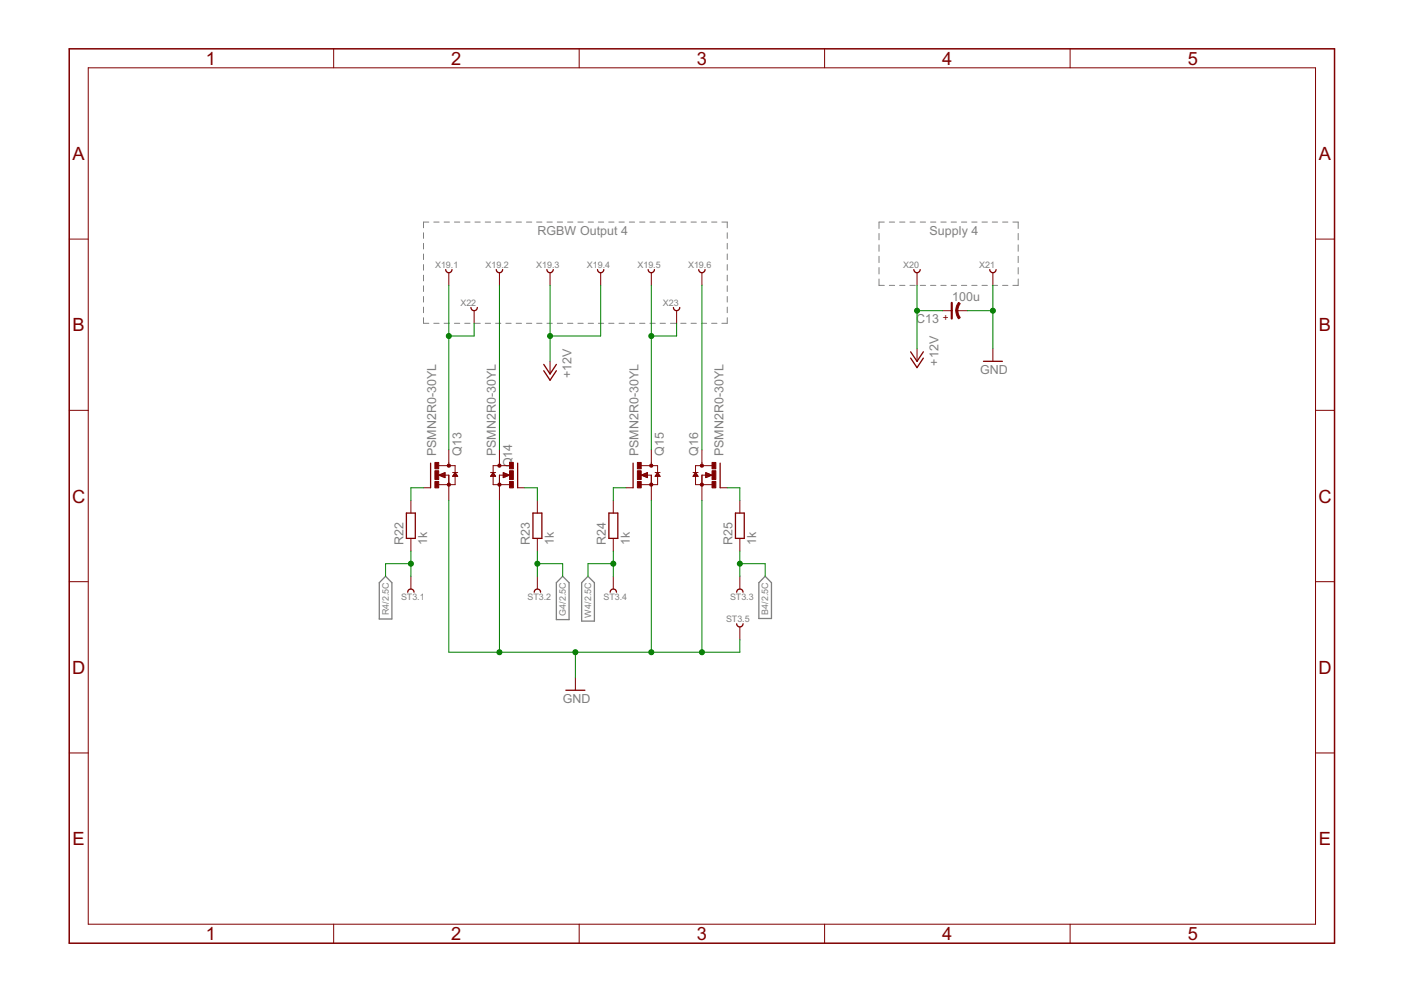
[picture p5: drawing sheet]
<svg xmlns="http://www.w3.org/2000/svg" width="297mm" height="210mm" viewBox="0 0 297 210" stroke-linecap="round" stroke-linejoin="round" font-family="sans-serif">
<g fill="none" stroke="#808080" stroke-width=".21">
<path d="M89.6 49.3v1.1M89.6 51.5v1.2M89.6 53.7v1.2M89.6 56v1.2M89.6 58.2v1.2M90.7 47h-1.1v1.2M91.8 47h1.1M94 47h1.1M96.1 47h1.2M98.3 47h1.1M100.5 47h1.1M102.7 47h1.1"/>
<path d="M104.8 47h1.2M107 47h1.1M109.2 47h1.1M111.4 47h1.1M113.5 47h1.2M115.7 47h1.1M117.9 47h1.1M120.1 47h1.1M122.3 47h1.1M124.4 47h1.2M126.6 47h1.1M128.8 47h1.1"/>
<path d="M131 47h1.1M133.1 47h1.2M135.3 47h1.1M137.5 47h1.1M139.7 47h1.1M141.8 47h1.2M144 47h1.1M146.2 47h1.1M148.4 47h1.1M150.6 47h1.1M152.7 47h1.2v1.2M153.9 49.3v1.1"/>
<path d="M153.9 51.5v1.2M153.9 53.7v1.2M153.9 56v1.2M153.9 58.2v1.2M186 59v1.4h1.1M186 49.4v1.4M186 51.8v1.4M186 54.2v1.4M186 56.6v1.4M187.1 47h-1.1v1.3M188.2 47h1.1M190.3 47h1.2"/>
<path d="M192.5 47h1.1M194.7 47h1.1M196.9 47h1.1M199.1 47h1.1M201.2 47h1.2M203.4 47h1.1M205.6 47h1.1M207.8 47h1.1M209.9 47h1.2M212.1 47h1.1M214.3 47h1.1v1.3M215.4 49.4v1.4"/>
<path d="M215.4 51.8v1.4M215.4 54.2v1.4M215.4 56.6v1.4M215.4 59v1.4h-1.1M89.6 67.2v1.2h1.1M89.6 60.5v1.2M89.6 62.7v1.2M89.6 65v1.2M91.8 68.4h1.1M94 68.4h1.1M96.1 68.4h1.2M98.3 68.4h1.1"/>
<path d="M100.5 68.4h1.1M102.7 68.4h1.1M104.8 68.4h1.2M107 68.4h1.1M109.2 68.4h1.1M111.4 68.4h1.1M113.5 68.4h1.2M115.7 68.4h1.1M117.9 68.4h1.1M120.1 68.4h1.1M122.3 68.4h1.1M124.4 68.4h1.2"/>
<path d="M126.6 68.4h1.1M128.8 68.4h1.1M131 68.4h1.1M133.1 68.4h1.2M135.3 68.4h1.1M137.5 68.4h1.1M139.7 68.4h1.1M141.8 68.4h1.2M144 68.4h1.1M146.2 68.4h1.1M148.4 68.4h1.1M150.6 68.4h1.1"/>
<path d="M153.9 67.2v1.2h-1.2M153.9 60.5v1.2M153.9 62.7v1.2M153.9 65v1.2M188.2 60.4h1.1M190.3 60.4h1.2M192.5 60.4h1.1M194.7 60.4h1.1M196.9 60.4h1.1M199.1 60.4h1.1M201.2 60.4h1.2M203.4 60.4h1.1"/>
<path d="M205.6 60.4h1.1M207.8 60.4h1.1M209.9 60.4h1.2M212.1 60.4h1.1"/>
</g>
<path d="M81.6 121.9l1.3 1.4v7.7h-2.7v-7.7zM119 121.9l1.4 1.4v7.8h-2.7v-7.8zM124.4 121.9l1.4 1.4v8.1h-2.7v-8.1zM161.9 121.9l1.3 1.4v7.6h-2.7v-7.6z" fill="none" stroke="#808080" stroke-width=".28"/>
<path d="M14.6 10.3h267.7v189.3h-267.7z" fill="none" stroke="#800000" stroke-width=".32"/>
<g fill="none" stroke="#800000" stroke-width=".21">
<path d="M18.7 14.4h259.6v181.2h-259.6zM70.6 10.3v4.1M122.5 10.3v4.1M174.5 10.3v4.1M226.4 10.3v4.1M14.6 50.6h4.1M95 57.7v2.7M105.7 57.7v2.7M116.4 57.7v2.7M127.1 57.7v2.7M137.8 57.7v2.7M148.5 57.7v2.7"/>
<path d="M194 57.7v2.7M210.1 57.7v2.7M278.3 50.6h4M100.3 65.7v2.7M116.4 76.5v2.6M143.2 65.7v2.7M194 73.8v2.7M199.4 65.7h2M202.4 65.7h2.3M210.1 73.8v2.7M14.6 86.8h4.1M92.8 98.5h3.5v1.5"/>
<path d="M95 95.2v3.3M95.8 100h1M96.3 100l.5 .8h-1zM103.8 100h1.1M104.3 100l.6 .8h-1.1zM105.7 95.2v3.3M106.5 100l1.3 .5-1.3 .6zM107.8 98.5h-3.5v1.5M135.7 98.5h3.4v1.5M137.8 95.2v3.3M138.6 100h1.1M139.1 100l.6 .8h-1.1z"/>
<path d="M146.6 100h1.1M147.2 100l.5 .8h-1.1zM148.5 95.2v3.3M149.3 100l1.3 .5-1.3 .6zM150.6 98.5h-3.4v1.5M278.3 86.8h4M86.9 105.9v2.7M86.9 113.9v2.7M89.6 103.2h1.5M92.8 100.5l1.3-.5v1.1zM92.9 100.5h1.2M93 100.6h1.1"/>
<path d="M93.3 100.4h.8M93.3 100.7h.8M93.6 100.2h.5M93.6 100.9h.5M93.9 100.1h.2M94 101h.1M94 100.5h1v5.4M95.8 100.7h1M95.9 100.6h.8M96 100.5h.6M96.1 100.4h.4M96.1 100.2h.3"/>
<path d="M96.2 100.1h.2M96.3 100.7v1.9h-3.5M103.8 100.7h1M103.9 100.6h.8M104 100.5h.6M104.1 100.4h.5M104.2 100.2h.3M104.3 100.1h.1M104.3 100.7v1.9h3.5M106.5 101h.1M106.5 100.9h.5M106.5 100.7h.8"/>
<path d="M106.5 100.6h1.1M106.5 100.5h1.2M106.5 100.4h.9M106.5 100.2h.5M106.5 100.1h.2M106.6 100.5h-.9v5.4M109.5 103.2h1.5M113.7 105.9v2.7M113.7 113.9v2.7M129.8 105.9v2.7M129.8 113.9v2.7M132.4 103.2h1.5"/>
<path d="M135.7 100.5l1.3-.5v1.1zM135.8 100.5h1.2M135.8 100.6h1.2M136.1 100.4h.9M136.2 100.7h.8M136.4 100.2h.6M136.5 100.9h.5M136.7 100.1h.3M136.8 101h.2M136.8 100.5h1v5.4M138.6 100.7h1M138.7 100.6h.8"/>
<path d="M138.8 100.5h.6M138.9 100.4h.5M139 100.2h.3M139.1 100.1h.1M139.1 100.7v1.9h-3.4M146.7 100.7h1M146.7 100.6h.9M146.8 100.5h.7M146.9 100.4h.5M147 100.2h.3M147.1 100.1h.1M147.2 100.7v1.9h3.4"/>
<path d="M149.3 101h.2M149.3 100.9h.5M149.3 100.7h.8M149.3 100.6h1.2M149.3 100.5h1.2M149.3 100.4h.9M149.3 100.2h.6M149.3 100.1h.2M149.4 100.5h-.9v5.4M152.4 103.2h1.5M156.5 105.9v2.7M156.5 113.9v2.7"/>
<path d="M14.6 123.1h4.1M86.9 121.9v2.7M113.7 121.9v2.7M129.8 121.9v2.7M156.5 121.9v2.7M156.5 132.7v2.6M278.3 123.1h4M14.6 159.3h4.1M121.7 143.4v2.6M278.3 159.3h4M70.6 195.6v4M122.5 195.6v4"/>
<path d="M174.5 195.6v4M226.4 195.6v4"/>
</g>
<g fill="none" stroke="#800000" stroke-width=".28">
<path d="M94.3 57a.67 .67 0 0 0 .7 .7 .67 .67 0 0 0 .6-.7M105 57a.68 .68 0 0 0 .7 .7 .68 .68 0 0 0 .6-.7M115.7 57a.68 .68 0 0 0 .7 .7 .68 .68 0 0 0 .7-.7M126.4 57a.67 .67 0 0 0 .7 .7 .67 .67 0 0 0 .6-.7M137.1 57a.67 .67 0 0 0 .7 .7 .67 .67 0 0 0 .7-.7M147.8 57a.67 .67 0 0 0 .7 .7 .67 .67 0 0 0 .7-.7M193.3 57a.67 .67 0 0 0 .7 .7 .67 .67 0 0 0 .7-.7M209.4 57a.67 .67 0 0 0 .7 .7 .67 .67 0 0 0 .6-.7M99.6 65.1a.68 .68 0 0 0 .7 .6 .68 .68 0 0 0 .7-.6M115 77.1l1.4 2 1.3-2M115 78.4l1.4 2.1 1.3-2.1M142.5 65.1a.67 .67 0 0 0 .6 .6 .67 .67 0 0 0 .7-.6"/>
<path d="M192.7 74.4l1.3 2.1 1.3-2.1M192.7 75.8l1.3 2 1.3-2M208.1 76.5h4M91.1 98v5.2M109.5 98v5.2M133.9 98v5.2M152.4 98v5.2M86 108.6h1.9v5.3h-1.9zM112.8 108.6h1.8v5.3h-1.8zM128.8 108.6h1.9v5.3h-1.9zM155.6 108.6h1.9v5.3h-1.9zM86.3 125.3a.67 .67 0 0 1 .6-.7 .67 .67 0 0 1 .7 .7"/>
<path d="M113 125.3a.67 .67 0 0 1 .7-.7 .67 .67 0 0 1 .7 .7M129.1 125.3a.67 .67 0 0 1 .7-.7 .67 .67 0 0 1 .6 .7M155.9 125.3a.68 .68 0 0 1 .6-.7 .68 .68 0 0 1 .7 .7M155.9 132a.68 .68 0 0 0 .6 .7 .68 .68 0 0 0 .7-.7M119.7 146h4"/>
</g>
<g fill="#800000" stroke="#800000" stroke-width=".21">
<path d="M202.8 64l.4 .2-.4 .8-.2 .7h-.4l.2-1.1z" fill-rule="evenodd"/>
<path d="M202.2 65.7h.4l.2 .8 .4 .7-.4 .3-.3-.6z" fill-rule="evenodd"/>
<circle cx="95" cy="102.5" r=".35"/>
<circle cx="95" cy="98.5" r=".35"/>
<circle cx="105.7" cy="102.5" r=".35"/>
<circle cx="105.7" cy="98.5" r=".35"/>
<circle cx="137.8" cy="102.5" r=".35"/>
<circle cx="137.8" cy="98.5" r=".35"/>
<circle cx="148.5" cy="102.5" r=".35"/>
<circle cx="148.5" cy="98.5" r=".35"/>
</g>
<g fill="#800000" stroke="#800000" stroke-width=".21">
<path d="M92 101.9h.8v1.3h-.8z"/>
<path d="M92 97.9h.8v1.3h-.8z"/>
<path d="M92 99.6h.8v1.9h-.8z"/>
<path d="M107.8 101.9h.8v1.3h-.8z"/>
<path d="M107.8 97.9h.8v1.3h-.8z"/>
<path d="M107.8 99.6h.8v1.9h-.8z"/>
<path d="M134.9 101.9h.8v1.3h-.8z"/>
<path d="M134.9 97.9h.8v1.3h-.8z"/>
<path d="M134.9 99.6h.8v1.9h-.8z"/>
<path d="M150.6 101.9h.8v1.3h-.8z"/>
<path d="M150.6 97.9h.8v1.3h-.8z"/>
<path d="M150.6 99.6h.8v1.9h-.8z"/>
</g>
<path d="M201.4 64.1v3.3" fill="none" stroke="#800000" stroke-width=".44"/>
<g fill="none" stroke="#008000" stroke-width=".21">
<path d="M95 60.4v34.8M100.3 68.4v2.7h-5.3M105.7 60.4v34.8M116.4 60.4v16.1M127.1 60.4v10.7h-10.7M137.8 60.4v34.8M143.2 68.4v2.7h-5.4M148.5 60.4v34.8M194 60.4v13.4M194 65.7h5.4M204.7 65.7h5.4M210.1 60.4v13.4"/>
<path d="M86.9 116.6v5.3M86.9 119.3h-5.3v2.6M89.6 103.2h-2.7v2.7M95 105.9v32.1h61.5v-2.7M105.7 105.9v32.1M111 103.2h2.7v2.7M113.7 116.6v5.3M113.7 119.3h5.3v2.6M129.8 116.6v5.3M129.8 119.3h-5.4v2.6M132.4 103.2h-2.6v2.7M137.8 105.9v32.1"/>
<path d="M148.5 105.9v32.1M153.9 103.2h2.6v2.7M156.5 116.6v5.3M156.5 119.3h5.4v2.6M121.7 138v5.4"/>
</g>
<g fill="#008000" stroke="#008000" stroke-width=".21">
<circle cx="95" cy="71.1" r=".53"/>
<circle cx="137.8" cy="71.1" r=".53"/>
<circle cx="116.4" cy="71.1" r=".53"/>
<circle cx="194" cy="65.7" r=".53"/>
<circle cx="105.7" cy="138" r=".53"/>
<circle cx="121.7" cy="138" r=".53"/>
<circle cx="137.8" cy="138" r=".53"/>
<circle cx="148.5" cy="138" r=".53"/>
<circle cx="210.1" cy="65.7" r=".53"/>
<circle cx="86.9" cy="119.3" r=".53"/>
<circle cx="113.7" cy="119.3" r=".53"/>
<circle cx="129.8" cy="119.3" r=".53"/>
<circle cx="156.5" cy="119.3" r=".53"/>
</g>
<g font-size="4.3" fill="#800000">
<text x="43.5" y="13.7">1</text>
<text x="95.5" y="13.7">2</text>
<text x="147.4" y="13.7">3</text>
<text x="199.3" y="13.7">4</text>
<text x="251.3" y="13.7">5</text>
<text x="15.4" y="33.8">A</text>
<text x="279" y="33.8">A</text>
<text x="15.4" y="70.1">B</text>
<text x="279" y="70.1">B</text>
<text x="15.3" y="106.3">C</text>
<text x="278.9" y="106.3">C</text>
<text x="15.3" y="142.6">D</text>
<text x="278.9" y="142.6">D</text>
<text x="15.4" y="178.8">E</text>
<text x="279" y="178.8">E</text>
<text x="43.5" y="198.9">1</text>
<text x="95.5" y="198.9">2</text>
<text x="147.4" y="198.9">3</text>
<text x="199.3" y="198.9">4</text>
<text x="251.3" y="198.9">5</text>
</g>
<g font-size="2.9" fill="#808080">
<text x="113.7" y="49.7">RGBW Output 4</text>
<text x="196.7" y="49.7">Supply 4</text>
<text x="201.5" y="63.6">100u</text>
<text x="193.8" y="68.3">C13</text>
<text x="198.6" y="77.4" transform="rotate(-90 198.6 77.4)">+12V</text>
<text x="120.9" y="80" transform="rotate(-90 120.9 80)">+12V</text>
<text x="207.4" y="79.1">GND</text>
<text x="92.3" y="96.5" transform="rotate(-90 92.3 96.5)">PSMN2R0-30YL</text>
<text x="97.6" y="96.5" transform="rotate(-90 97.6 96.5)">Q13</text>
<text x="104.9" y="96.5" transform="rotate(-90 104.9 96.5)">PSMN2R0-30YL</text>
<text x="108.3" y="98.9" transform="rotate(-90 108.3 98.9)">Q14</text>
<text x="135.1" y="96.5" transform="rotate(-90 135.1 96.5)">PSMN2R0-30YL</text>
<text x="140.5" y="96.5" transform="rotate(-90 140.5 96.5)">Q15</text>
<text x="147.7" y="96.5" transform="rotate(-90 147.7 96.5)">Q16</text>
<text x="153.1" y="96.5" transform="rotate(-90 153.1 96.5)">PSMN2R0-30YL</text>
<text x="85.3" y="115.3" transform="rotate(-90 85.3 115.3)">R22</text>
<text x="90.4" y="115.3" transform="rotate(-90 90.4 115.3)">1k</text>
<text x="112.1" y="115.3" transform="rotate(-90 112.1 115.3)">R23</text>
<text x="117.2" y="115.3" transform="rotate(-90 117.2 115.3)">1k</text>
<text x="128.2" y="115.3" transform="rotate(-90 128.2 115.3)">R24</text>
<text x="133.2" y="115.3" transform="rotate(-90 133.2 115.3)">1k</text>
<text x="154.9" y="115.3" transform="rotate(-90 154.9 115.3)">R25</text>
<text x="160" y="115.3" transform="rotate(-90 160 115.3)">1k</text>
<text x="119" y="148.7">GND</text>
</g>
<text font-size="2.4" fill="#800000" x="199.5" y="67.9">+</text>
<g font-size="2.1" fill="#808080">
<text x="92" y="56.6">X19.1</text>
<text x="102.7" y="56.6">X19.2</text>
<text x="113.5" y="56.6">X19.3</text>
<text x="124.2" y="56.6">X19.4</text>
<text x="134.9" y="56.6">X19.5</text>
<text x="145.6" y="56.6">X19.6</text>
<text x="191.1" y="56.6">X20</text>
<text x="207.1" y="56.6">X21</text>
<text x="97.4" y="64.7">X22</text>
<text x="140.2" y="64.7">X23</text>
<text x="82.2" y="130.2" transform="rotate(-90 82.2 130.2)">R4/2.5C</text>
<text x="84.8" y="127">ST3.1</text>
<text x="111.6" y="127">ST3.2</text>
<text x="119.7" y="130.3" transform="rotate(-90 119.7 130.3)">G4/2.5C</text>
<text x="125.1" y="130.7" transform="rotate(-90 125.1 130.7)">W4/2.5C</text>
<text x="127.7" y="127">ST3.4</text>
<text x="153.6" y="131.6">ST3.5</text>
<text x="154.5" y="127">ST3.3</text>
<text x="162.5" y="130.1" transform="rotate(-90 162.5 130.1)">B4/2.5C</text>
</g>
</svg>
